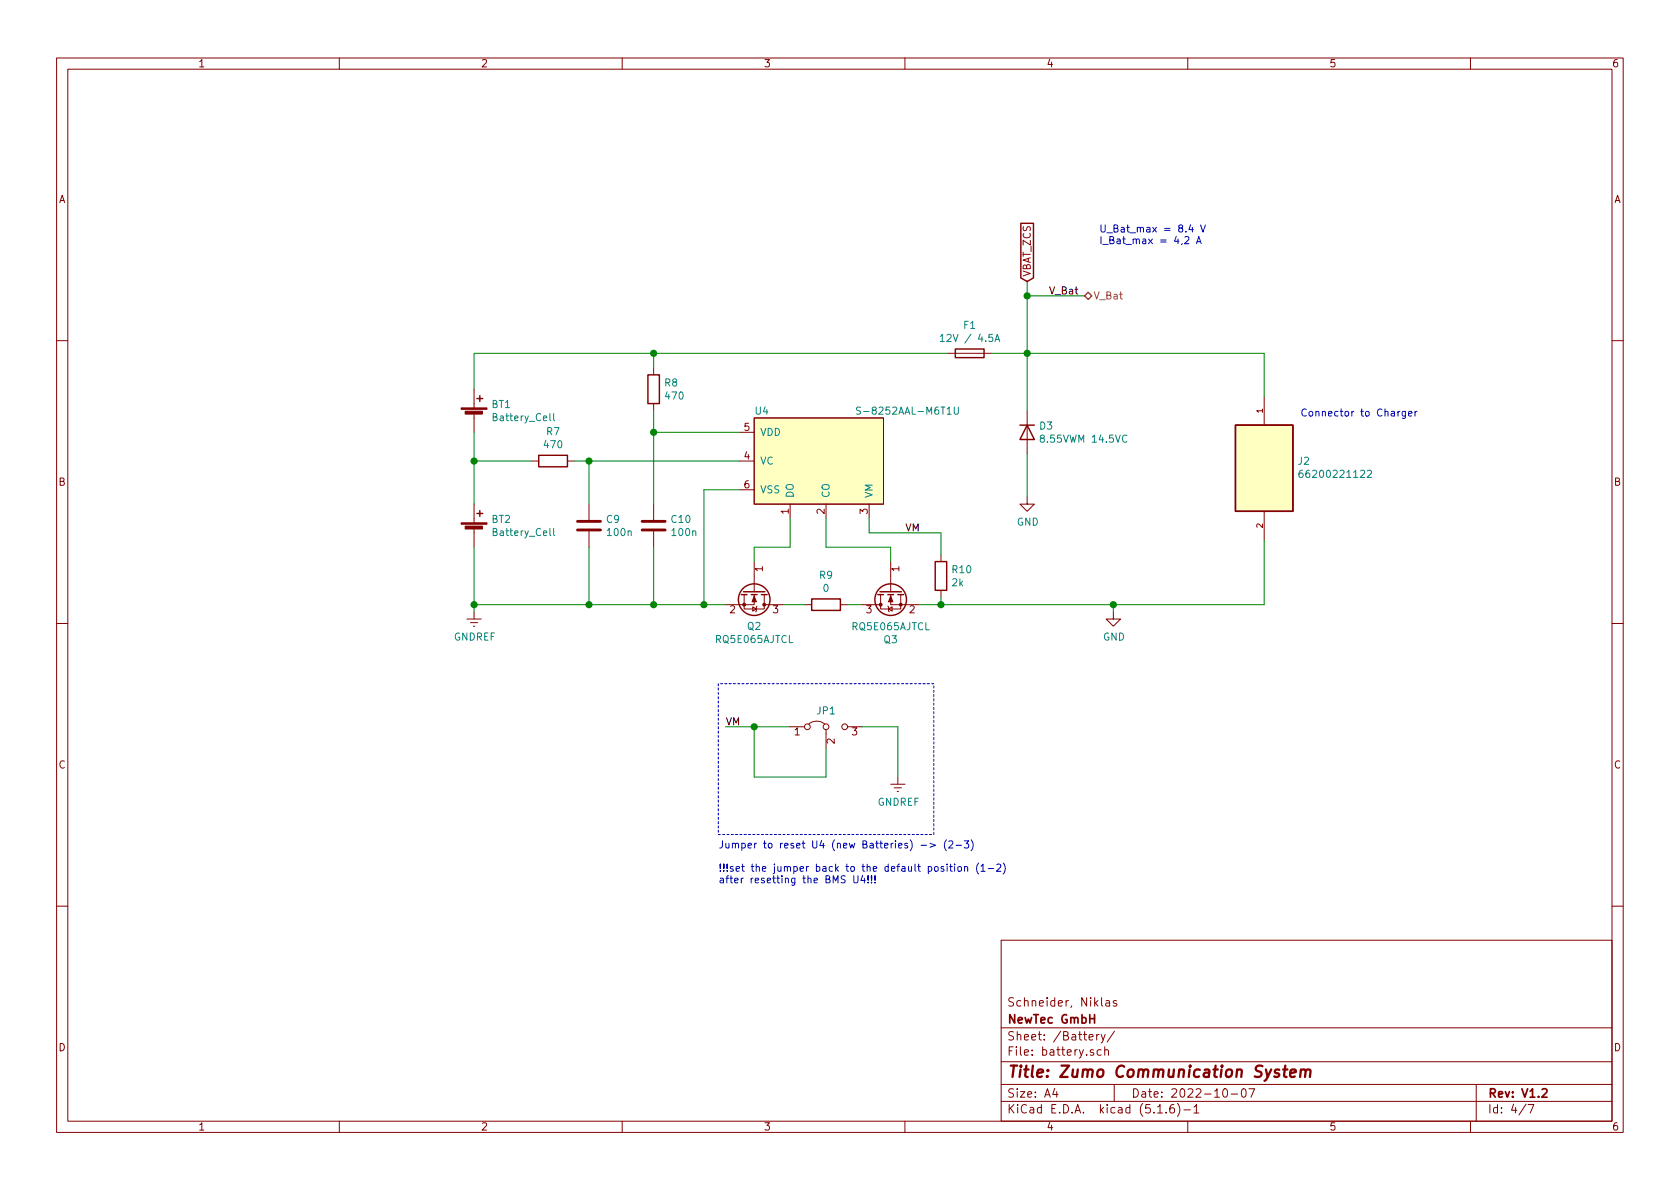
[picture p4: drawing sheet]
<svg xmlns="http://www.w3.org/2000/svg" width="297mm" height="210mm" viewBox="0 0 297 210" stroke-linecap="round" stroke-linejoin="round" font-family="sans-serif">
<g fill="none" stroke="#840000" stroke-width=".18">
<path d="M10 10.3h277v189.9h-277zM12 12.2h273v186.1h-273zM60 10.3v1.9M110 10.3v1.9M160 10.3v1.9M210 10.3v1.9M260 10.3v1.9M10 60.2h2M83.8 68.8v3.3M83.8 73.1v3.3M115.6 65v1.3M115.6 71.4v1.2"/>
<path d="M130.8 76.4h2.5M133.3 73.9h22.9v15.2h-22.9zM167.6 62.5h7.7M181.6 72.6v7.7M223.5 70.1v5.1M285 60.2h2M83.8 89.1v3.4M83.8 93.5v3.3M94 81.5h1.2M100.3 81.5h1.3M104.1 89.1v2.8M104.1 94v2.8"/>
<path d="M115.6 89.1v2.8M115.6 94v2.8M130.8 81.5h2.5M130.8 86.6h2.5M133.3 99.3v5.3M139.7 89.1v2.6M146 89.1v2.6M153.7 89.1v2.6M157.5 99.3v5.3M166.4 98v1.3M181.6 87.9v1.2h1.3l-1.3 1.3-1.3-1.3h1.3M223.5 90.4v5.1"/>
<path d="M10 110.3h2M82.5 109.5h2.6M83.2 110.1h1.3M83.7 110.7h.2M83.8 108.2v1.3M131.6 105.2v2.5h3.5v-2.5M133.1 107.3l.6 .4-.6 .4zM133.3 105.2v1.7h-5M133.9 107.2l-.2 .1v.8l-.1 .1M135.1 106.9h3.3M142.2 106.9h1.3M148.6 106.9h1.3"/>
<path d="M152.4 106.9h3.3M155.7 105.2v2.5h3.6v-2.5M157 107.2l.1 .1v.8l.1 .1M157.1 107.7l.6-.4v.8zM157.5 105.2v1.7h5.1M166.4 104.4v1.3M196.8 108.2v1.3h1.3l-1.3 1.2-1.2-1.2h1.2M285 110.3h2M139.7 128.5h2.5M143 128a2.26 2.26 0 0 1 2.8 0M146 129v3.3M149.9 128.5h2.5"/>
<path d="M157.5 138.7h2.5M158.1 139.3h1.3M158.6 139.9h.3M158.7 137.4v1.3M10 160.2h2M177 166.3h108v32h-108zM194.8 176.4v1.3l.2 .2M195.6 177h.5l.1 .9M196.2 177.3l-.5 .1a.29 .29 0 0 0-.2 .2 .29 .29 0 0 0 .2 .3l.5-.1M197.4 177a.37 .37 0 0 0-.6 .1l.1 .3 .5 .1 .1 .1-.2 .3-.5-.1M285 160.2h2M60 198.3v1.9"/>
<path d="M110 198.3v1.9M160 198.3v1.9M177 194.8h108M177 191.8h108M177 187.8h108M177 181.8h108M186.5 192.5l-.4 1h1M186.8 193v1M192.6 183.4l.7-.1-.1-.3-.4-.1-.2 .2v.7h.6M193.3 185.7a.37 .37 0 0 0-.5 .1v.2l.5 .2 .1 .1-.2 .3-.4-.1M193.9 182.9v1M194.3 182.9l-.4 .3"/>
<path d="M194.7 185.7l-.4-.1-.3 .3 .1 .6 .2 .1 .4-.1M194.7 182.9l.3 1M195.3 185.7h.1a.37 .37 0 0 1 .6 .1v.8M195.3 185.1v1.5M195.4 182.9l-.5 1.4-.2 .1M197 191.8v3M197.1 182.3l-1.3 2M204.7 196.8h.8M206.2 196.7v.1M207.5 195.3a.59 .59 0 0 0-.7 .7v.5l.2 .2 .4 .1 .2-.1 .1-.5-.2-.2-.4-.1-.3 .3M208.2 195.1a1.71 1.71 0 0 1 0 2.3M209.3 196.3h1.2"/>
<path d="M210 198.3v1.9M211.1 195.8l.4-.5v1.5M211.1 196.8h.9M216.3 192.7l.4-.2a.94 .94 0 0 1 0 1.5 .79 .79 0 0 1-.4-1.3zM217.7 193.5h1.1M219.6 192.7l.4-.2a.94 .94 0 0 1 0 1.5 .82 .82 0 0 1-.4-1.3zM220.8 192.5h1l-.6 1.5M260 198.3v1.9M261 191.8v6.5M269.8 195.2l-1.2 2M270.2 195.3h1l-.6 1.5"/>
<circle cx="142.7" cy="128.5" r=".51"/>
<circle cx="146.1" cy="128.5" r=".51"/>
<circle cx="149.4" cy="128.5" r=".51"/>
</g>
<path d="M193.5 179.4v1.5M192.7 180.1h.8M272.7 192.7l.2-.2h.3l.3 .2v.3l-.9 1h.9" fill="none" stroke="#840000" stroke-width=".3"/>
<path d="M226.9 189.1h.7M227.3 188.4l-.3 1.8 .1 .1 .4 .1M228.1 189.8l1-.2v-.4l-.6-.1-.3 .3v.9l.1 .1 .6-.1M230 189.3a.52 .52 0 0 1 .9 .1l-.2 1M230 189.1l-.1 1.3M230.9 189.4a.47 .47 0 0 1 .4-.3 .47 .47 0 0 1 .4 .3l-.1 1" fill="none" stroke="#840000" stroke-width=".41"/>
<g fill="none" stroke="#840000" stroke-width=".25">
<path d="M180.5 39.5h2.2v9.6l-1.1 .7-1.1-.7zM84.3 70.5h1M84.8 70v1M114.6 66.3h2v5.1h-2zM168.9 61.7h5.1v1.5h-5.1zM180.3 75.2h2.6M181.6 75.2l1.3 2.5h-2.6zM218.4 75.2h10.2v15.2h-10.2zM84.3 90.8h1M84.8 90.3v1M95.2 80.5h5.1v2h-5.1zM165.4 99.3h2v5.1h-2z"/>
<path d="M131.1 105.2h1M131.4 104.6h3.9M132.8 105.2h1.1M134.6 105.2h1M143.5 105.9h5.1v2h-5.1zM155.2 105.2h1M155.6 104.6h3.8M157 105.2h1M158.7 105.2h1.1"/>
<circle cx="133.3" cy="106" r="2.79"/>
<circle cx="157.5" cy="106" r="2.79"/>
</g>
<path d="M102.1 93.7h4.1M102.1 92.2h4.1M113.5 93.7h4.1M113.5 92.2h4.1" fill="none" stroke="#840000" stroke-width=".51"/>
<g fill="#ffffc2" stroke="#ffffc2" stroke-width=".18">
<path d="M133.3 73.9h22.9v15.2h-22.9z"/>
<path d="M218.4 75.2h10.2v15.2h-10.2z"/>
</g>
<path d="M166.2 59.5l.4-.4v1.3M97.9 73.1v1.1l.2 .2M152.1 72.1l-.4-.1-.2 .1v.4l.6 .3v.2l-.2 .2h-.5M166.2 60.4h.8M168.7 72v1l.3 .2h.2l.2-.2v-1M175.9 60.4l.4-1.3 .5 1.3M176 60h.6M184.2 77.5l-.3-.3 .1-.1 .2-.2 .4 .2v.3l-.6 .1-.1 .2v.3l.3 .2h.3l.2-.2-.1-.4-.2-.1M199.2 77.1a.6 .6 0 0 0-.8 .4 .6 .6 0 0 0 .6 .7l.2-.1M97.9 93.4v1.1l.2 .2M230.3 83.2h-.4a.81 .81 0 0 0 0 1.2h.4l.1-.5-.3-.3h-.2l-.2 .3M241.8 83.3l.4-.1 .2 .1 .1 .2-.1 .2-.7 .7h.8" fill="none" stroke="#008484" stroke-width=".18"/>
<g fill="#840000" stroke="#840000" stroke-width=".18">
<path d="M81.5 92.5h4.6v.2h-4.6z"/>
<path d="M82.2 93h3.1v.5h-3.1z"/>
<path d="M81.5 72.1h4.6v.3h-4.6z"/>
<path d="M82.2 72.7h3.1v.5h-3.1z"/>
<path d="M157.5 105.4l.4 1h-.8z"/>
<path d="M133.3 105.4l.4 1h-.7z"/>
<circle cx="159.3" cy="106.9" r=".25"/>
<circle cx="155.7" cy="106.9" r=".25"/>
<circle cx="131.6" cy="106.9" r=".25"/>
<circle cx="135.1" cy="106.9" r=".25"/>
</g>
<path d="M127 120.9v26.7M165.1 120.9h-38.1M127 147.6h38.1M165.1 147.6v-26.7" fill="none" stroke="#0000c2" stroke-width=".18" stroke-dasharray=".4 .4"/>
<g fill="none" stroke="#008400" stroke-width=".18">
<path d="M181.6 49.8v22.8M181.6 52.3h10.2M83.8 76.4v12.7M115.6 62.5v2.5M115.6 72.6v16.5M115.6 76.4h15.2M167.6 62.5h-83.8v6.3M175.3 62.5h48.2v7.6M83.8 96.8v11.4M83.8 81.5h10.2M101.6 81.5h29.2M104.1 81.5v7.6"/>
<path d="M104.1 96.8v10.1M115.6 96.8v10.1M130.8 86.6h-6.3v20.3M139.7 91.7v5.1h-6.4v2.5M146 91.7v5.1h11.5v2.5M153.7 91.7v2.5h12.7v3.8M181.6 80.3v7.6M223.5 95.5v11.4h-60.9M83.8 106.9h44.5M138.4 106.9h3.8M149.9 106.9h2.5M166.4 105.7v1.2"/>
<path d="M196.8 106.9v1.3M128.3 128.5h11.4M133.3 128.5v8.9h12.7v-5.1M152.4 128.5h6.3v8.9"/>
</g>
<path d="M192.4 51.7l.6 .6-.6 .7-.6-.7z" fill="none" stroke="#848400" stroke-width=".25"/>
<g fill="none" stroke="#0000c2" stroke-width=".18">
<path d="M210.5 39.7l-.3 .9h.8M212.3 39.8l.4 1.2 .4-1.2M209.5 42l.5-.2 .2 .4v.2l-.8 .7h.8M210.8 40.2v.8M211.6 43.1l.4-1.3 .4 1.3M211.7 42.7h.6M247.5 72.7l-.3 .3M248.5 72.7l-.1 1.2-.1 .1-.3-.1M248.5 72.8l-.4-.1-.2 .3 .1 .5h.5M249 73.1l.7-.1-.1-.2-.4-.1-.2 .2 .1 .6h.5M250.2 72.7v.9M250.5 72.7l-.3 .3"/>
<path d="M151 154.9v1l.2 .2h.4l.1-.2v-1M152.5 154.8l-.3 .9h.8M152.8 155.3v.8M153.5 156v.1M153.5 154.9v.7M154.1 156v.1M154.1 154.9v.7M154.7 156v.1M154.7 154.9v.7M160.9 148.5a1.47 1.47 0 0 1 0 1.9M162.9 149.5h.9M164.4 149.1l1 .4-1 .3"/>
<path d="M166.9 153.3l-.4-.1-.1 .2v.2l.5 .1v.3h-.5M167.3 148.5a1.47 1.47 0 0 0 0 1.9M167.5 152.8v.1M167.5 153.2v.9M167.8 148.8l.4-.1 .3 .3-.1 .2-.7 .8h.8M167.9 153.2h.5M168.1 152.8v1.1l.3 .2M168.8 152.8v.1M168.8 153.2v.9M169 149.5h1M169.4 153.4l.2-.2 .4 .2v.4l-.1 .2-.3 .1-.2-.2zM170.5 148.7h.8l-.5 .5 .4 .1v.5l-.2 .2-.5-.2"/>
<path d="M170.5 153.4l.2-.2 .3 .1 .1 .8M170.5 153.2v.9M171.7 148.5a1.47 1.47 0 0 1 0 1.9M173 152.6a1.47 1.47 0 0 0 0 2M173.5 153.2l.3-.4v1.3M173.5 154.1h.7M174.7 153.6h1M176.2 152.9l.5-.1 .3 .4-.8 .9h.8M177.4 152.6a1.4 1.4 0 0 1 0 2"/>
</g>
<g fill="#008400" stroke="#008400" stroke-width=".25">
<circle cx="166.4" cy="106.9" r=".51"/>
<circle cx="133.4" cy="128.5" r=".51"/>
<circle cx="115.6" cy="62.5" r=".51"/>
<circle cx="181.6" cy="52.3" r=".51"/>
<circle cx="83.8" cy="106.9" r=".51"/>
<circle cx="124.5" cy="106.9" r=".51"/>
<circle cx="181.6" cy="62.5" r=".51"/>
<circle cx="196.9" cy="106.9" r=".51"/>
<circle cx="104.1" cy="106.9" r=".51"/>
<circle cx="115.6" cy="106.9" r=".51"/>
<circle cx="104.1" cy="81.5" r=".51"/>
<circle cx="115.6" cy="76.4" r=".51"/>
<circle cx="83.8" cy="81.5" r=".51"/>
</g>
<text font-size="2.8" fill="#840000" x="178" y="190.5">Title: Zumo Communication System</text>
<g font-size="2.1" fill="#840000">
<text x="178" y="178">Schneider, Niklas</text>
<text x="178" y="184">Sheet: /Battery/</text>
<text x="178" y="181">NewTec GmbH</text>
<text x="178" y="186.7">File: battery.sch</text>
<text x="178" y="196.9">KiCad E.D.A. kicad (5.1.6)-1</text>
<text x="178" y="194.1">Size: A4</text>
<text x="200" y="194.1">Date: 2022-10-07</text>
<text x="263" y="194.1">Rev: V1.2</text>
<text x="263" y="196.9">Id: 4/7</text>
</g>
<g font-size="1.8" fill="#840000">
<text x="35" y="11.9">1</text>
<text x="85" y="11.9">2</text>
<text x="135" y="11.9">3</text>
<text x="185" y="11.9">4</text>
<text x="235" y="11.9">5</text>
<text x="285" y="11.9">6</text>
<text x="10.4" y="35.9">A</text>
<text x="285.4" y="35.9">A</text>
<text x="182.2" y="49" transform="rotate(-90 182.2 49)">VBAT_ZCS</text>
<text x="131.6" y="76.2">5</text>
<text x="131.6" y="81.3">4</text>
<text x="10.4" y="85.9">B</text>
<text x="131.6" y="86.4">6</text>
<text x="285.4" y="85.9">B</text>
<text x="139.4" y="90.9" transform="rotate(-90 139.4 90.9)">1</text>
<text x="145.8" y="90.9" transform="rotate(-90 145.8 90.9)">2</text>
<text x="153.4" y="90.9" transform="rotate(-90 153.4 90.9)">3</text>
<text x="134.9" y="101.1" transform="rotate(-90 134.9 101.1)">1</text>
<text x="159" y="101.1" transform="rotate(-90 159 101.1)">1</text>
<text x="129.1" y="108.5">2</text>
<text x="136.7" y="108.5">3</text>
<text x="153.2" y="108.5">3</text>
<text x="160.8" y="108.5">2</text>
<text x="140.5" y="130">1</text>
<text x="147.6" y="131.5" transform="rotate(-90 147.6 131.5)">2</text>
<text x="150.6" y="130">3</text>
<text x="10.4" y="135.9">C</text>
<text x="285.4" y="135.9">C</text>
<text x="10.4" y="185.9">D</text>
<text x="285.4" y="185.9">D</text>
<text x="35" y="199.9">1</text>
<text x="85" y="199.9">2</text>
<text x="135" y="199.9">3</text>
<text x="185" y="199.9">4</text>
<text x="235" y="199.9">5</text>
<text x="285" y="199.9">6</text>
</g>
<g font-size="1.8" fill="#0000c2">
<text x="194.3" y="41.1">U_Bat_max = 8.4 V</text>
<text x="194.3" y="43.2">I_Bat_max = 4,2 A</text>
<text x="229.9" y="73.7">Connector to Charger</text>
<text x="127" y="150">Jumper to reset U4 (new Batteries) -&gt; (2-3)</text>
<text x="127" y="154.1">!!!set the jumper back to the default position (1-2)</text>
<text x="127" y="156.2">after resetting the BMS U4!!!</text>
</g>
<g font-size="1.8">
<text x="185.4" y="52.1">V_Bat</text>
<text x="160" y="94">VM</text>
<text x="128.3" y="128.3">VM</text>
</g>
<text font-size="1.8" fill="#848400" x="193.3" y="53">V_Bat</text>
<g font-size="1.8" fill="#008484">
<text x="170.4" y="58.2">F1</text>
<text x="167.3" y="60.5">12V / 4.5A</text>
<text x="117.6" y="68.3">R8</text>
<text x="117.8" y="70.7">470</text>
<text x="86.9" y="72.2">BT1</text>
<text x="87.4" y="74.5">Battery_Cell</text>
<text x="96.7" y="77">R7</text>
<text x="133.6" y="73.3">U4</text>
<text x="134.4" y="77.1">VDD</text>
<text x="152.6" y="73.3">S-8252AAL-M6T1U</text>
<text x="183.8" y="76">D3</text>
<text x="96.3" y="79.3">470</text>
<text x="134.4" y="82.2">VC</text>
<text x="184.5" y="78.3">8.55VWM 14.5VC</text>
<text x="229.6" y="82.2">J2</text>
<text x="134.4" y="87.2">VSS</text>
<text x="140.3" y="88.1" transform="rotate(-90 140.3 88.1)">DO</text>
<text x="146.7" y="88.1" transform="rotate(-90 146.7 88.1)">CO</text>
<text x="154.3" y="88.1" transform="rotate(-90 154.3 88.1)">VM</text>
<text x="230.7" y="84.5">66200221122</text>
<text x="86.9" y="92.5">BT2</text>
<text x="87.4" y="94.8">Battery_Cell</text>
<text x="107.3" y="92.5">C9</text>
<text x="107.5" y="94.8">100n</text>
<text x="118.8" y="92.5">C10</text>
<text x="118.9" y="94.8">100n</text>
<text x="179.8" y="93">GND</text>
<text x="168.4" y="101.4">R10</text>
<text x="144.9" y="102.4">R9</text>
<text x="145.6" y="104.7">0</text>
<text x="168.4" y="103.7">2k</text>
<text x="80.2" y="113.3">GNDREF</text>
<text x="126.6" y="113.7">RQ5E065AJTCL</text>
<text x="132.2" y="111.4">Q2</text>
<text x="150.7" y="111.4">RQ5E065AJTCL</text>
<text x="156.3" y="113.8">Q3</text>
<text x="195" y="113.3">GND</text>
<text x="144.5" y="126.3">JP1</text>
<text x="155.1" y="142.5">GNDREF</text>
</g>
<g font-size="1.4" fill="#840000">
<text x="223.3" y="73" transform="rotate(-90 223.3 73)">1</text>
<text x="223.3" y="93.3" transform="rotate(-90 223.3 93.3)">2</text>
</g>
</svg>
